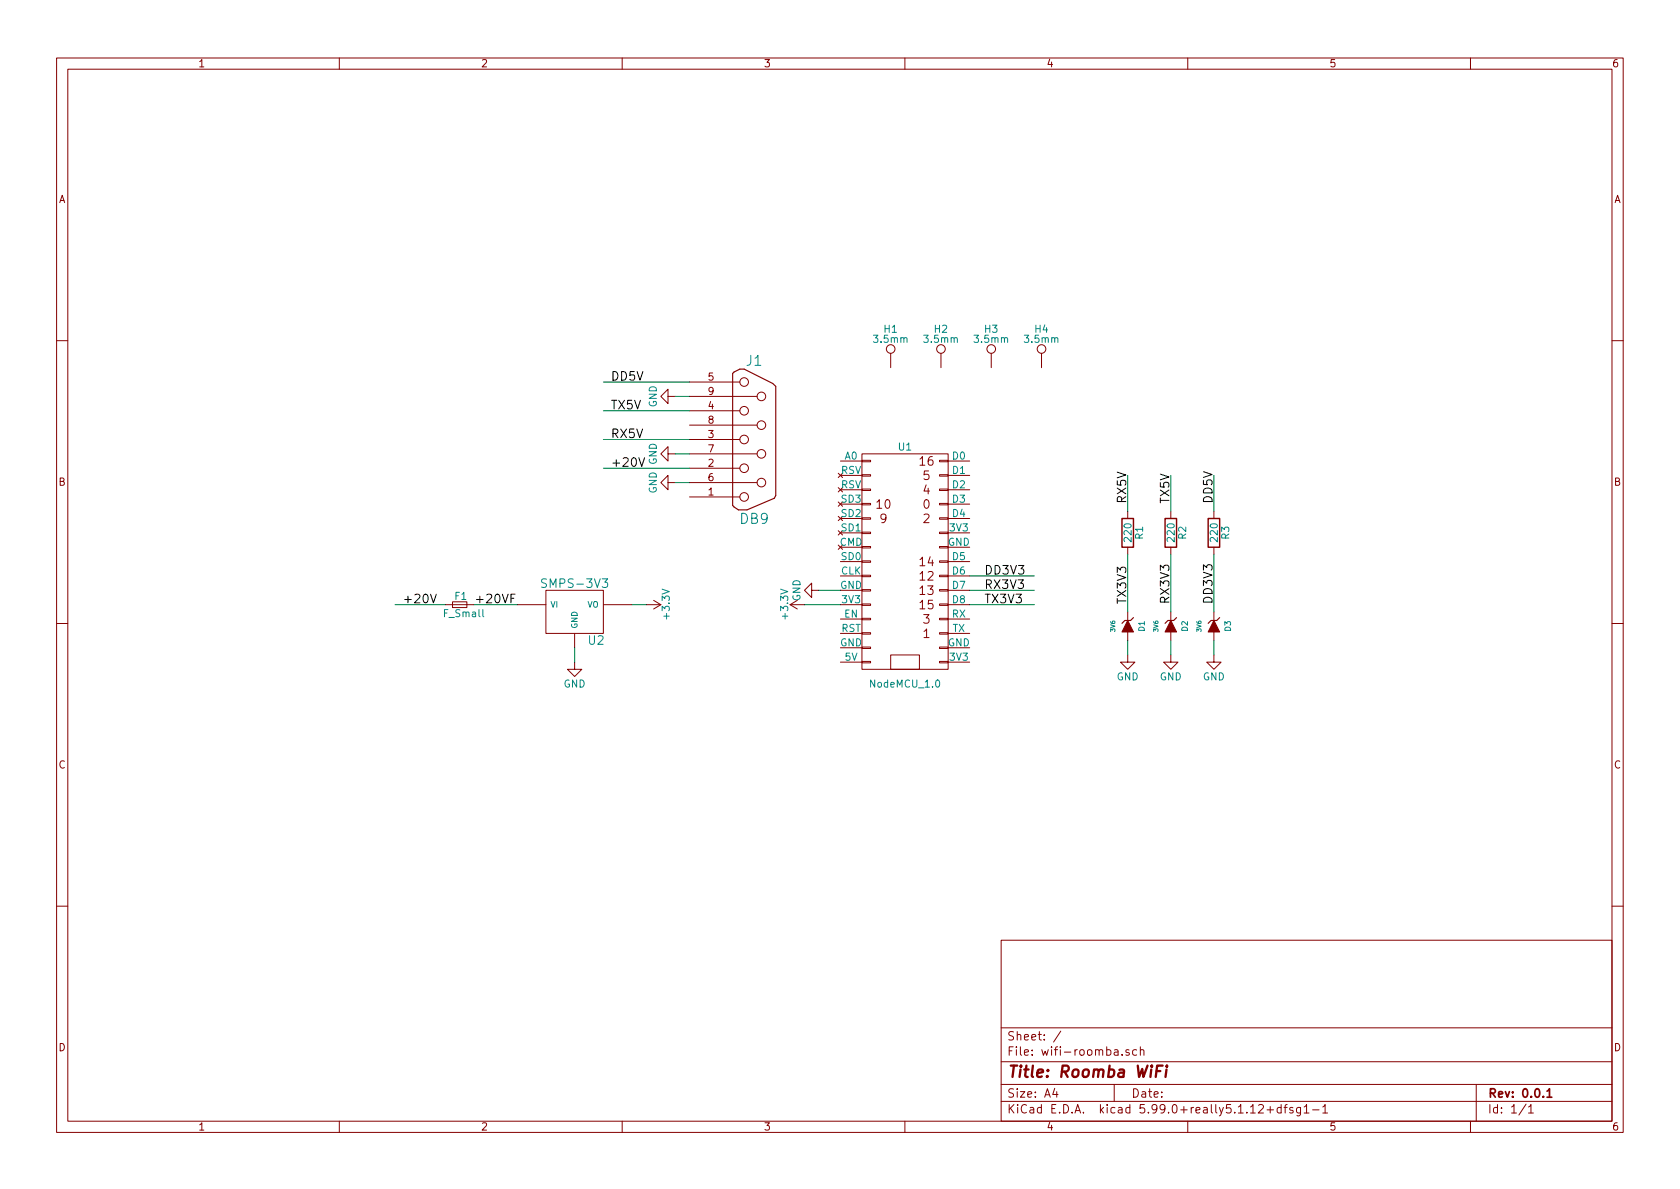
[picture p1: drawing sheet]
EESchema Schematic File Version 2
LIBS:power
LIBS:device
LIBS:transistors
LIBS:conn
LIBS:linear
LIBS:regul
LIBS:74xx
LIBS:cmos4000
LIBS:adc-dac
LIBS:memory
LIBS:xilinx
LIBS:microcontrollers
LIBS:dsp
LIBS:microchip
LIBS:analog_switches
LIBS:motorola
LIBS:texas
LIBS:intel
LIBS:audio
LIBS:interface
LIBS:digital-audio
LIBS:philips
LIBS:display
LIBS:cypress
LIBS:siliconi
LIBS:opto
LIBS:atmel
LIBS:contrib
LIBS:valves
LIBS:nodemcu
LIBS:wifi-roomba-cache
EELAYER 25 0
EELAYER END
$Descr A4 11693 8268
encoding utf-8
Sheet 1 1
Title "Roomba WiFi"
Date ""
Rev "0.0.1"
Comp ""
Comment1 ""
Comment2 ""
Comment3 ""
Comment4 ""
$EndDescr
$Comp
L NodeMCU_1.0 U1
U 1 1
P 6300 3900
F 0 "U1" H 6300 4700 50  0000 C CNN
F 1 "NodeMCU_1.0" H 6300 3050 50  0000 C CNN
F 2 "nodemcu:NodeMCU_1.0" H 6550 3900 50  0001 C CNN
F 3 "" H 6550 3900 50  0000 C CNN
	1    6300 3900
	1    0    0    -1  
$EndComp
$Comp
L 7805 U2
U 1 1
P 4000 4250
F 0 "U2" H 4150 4054 60  0000 C CNN
F 1 "SMPS-3V3" H 4000 4450 60  0000 C CNN
F 2 "smps-3v3:PINHEAD1-3" H 4000 4250 60  0001 C CNN
F 3 "" H 4000 4250 60  0000 C CNN
	1    4000 4250
	1    0    0    -1  
$EndComp
$Comp
L ZENERsmall D1
U 1 1
P 7850 4350
F 0 "D1" H 7850 4450 40  0000 C CNN
F 1 "3V6" H 7850 4250 30  0000 C CNN
F 2 "SMD_Packages:SMD-1206_Pol" H 7850 4350 60  0001 C CNN
F 3 "" H 7850 4350 60  0000 C CNN
	1    7850 4350
	0    1    1    0   
$EndComp
$Comp
L ZENERsmall D2
U 1 1
P 8150 4350
F 0 "D2" H 8150 4450 40  0000 C CNN
F 1 "3V6" H 8150 4250 30  0000 C CNN
F 2 "SMD_Packages:SMD-1206_Pol" H 8150 4350 60  0001 C CNN
F 3 "" H 8150 4350 60  0000 C CNN
	1    8150 4350
	0    1    1    0   
$EndComp
$Comp
L GND #PWR01
U 1 1
P 7850 4550
F 0 "#PWR01" H 7850 4300 50  0001 C CNN
F 1 "GND" H 7850 4400 50  0000 C CNN
F 2 "" H 7850 4550 60  0000 C CNN
F 3 "" H 7850 4550 60  0000 C CNN
	1    7850 4550
	1    0    0    -1  
$EndComp
$Comp
L GND #PWR02
U 1 1
P 8150 4550
F 0 "#PWR02" H 8150 4300 50  0001 C CNN
F 1 "GND" H 8150 4400 50  0000 C CNN
F 2 "" H 8150 4550 60  0000 C CNN
F 3 "" H 8150 4550 60  0000 C CNN
	1    8150 4550
	1    0    0    -1  
$EndComp
Wire Wire Line
	7850 4450 7850 4550
Wire Wire Line
	8150 4450 8150 4550
Wire Wire Line
	7850 4250 7850 3850
$Comp
L R R1
U 1 1
P 7850 3700
F 0 "R1" V 7930 3700 50  0000 C CNN
F 1 "220" V 7850 3700 50  0000 C CNN
F 2 "Resistors_SMD:R_1206" V 7780 3700 30  0001 C CNN
F 3 "" H 7850 3700 30  0000 C CNN
	1    7850 3700
	1    0    0    -1  
$EndComp
Wire Wire Line
	7850 3300 7850 3550
Text Label 7850 4200 1    60   ~ 0
TX3V3
Text Label 7850 3500 1    60   ~ 0
RX5V
Wire Wire Line
	6750 4200 7200 4200
Text Label 6850 4200 0    60   ~ 0
TX3V3
Wire Wire Line
	6750 4100 7200 4100
Text Label 6850 4100 0    60   ~ 0
RX3V3
Wire Wire Line
	8150 4250 8150 3850
Wire Wire Line
	8150 3550 8150 3300
$Comp
L R R2
U 1 1
P 8150 3700
F 0 "R2" V 8230 3700 50  0000 C CNN
F 1 "220" V 8150 3700 50  0000 C CNN
F 2 "Resistors_SMD:R_1206" V 8080 3700 30  0001 C CNN
F 3 "" H 8150 3700 30  0000 C CNN
	1    8150 3700
	1    0    0    -1  
$EndComp
Text Label 8150 3500 1    60   ~ 0
TX5V
Text Label 8150 4200 1    60   ~ 0
RX3V3
Wire Wire Line
	5850 4100 5700 4100
$Comp
L GND #PWR03
U 1 1
P 5700 4100
F 0 "#PWR03" H 5700 3850 50  0001 C CNN
F 1 "GND" H 5700 3950 50  0000 C CNN
F 2 "" H 5700 4100 60  0000 C CNN
F 3 "" H 5700 4100 60  0000 C CNN
	1    5700 4100
	0    1    1    0   
$EndComp
$Comp
L +3.3V #PWR04
U 1 1
P 4500 4200
F 0 "#PWR04" H 4500 4050 50  0001 C CNN
F 1 "+3.3V" H 4500 4340 50  0000 C CNN
F 2 "" H 4500 4200 60  0000 C CNN
F 3 "" H 4500 4200 60  0000 C CNN
	1    4500 4200
	0    1    1    0   
$EndComp
Wire Wire Line
	4400 4200 4500 4200
Wire Wire Line
	4000 4500 4000 4600
$Comp
L GND #PWR05
U 1 1
P 4000 4600
F 0 "#PWR05" H 4000 4350 50  0001 C CNN
F 1 "GND" H 4000 4450 50  0000 C CNN
F 2 "" H 4000 4600 60  0000 C CNN
F 3 "" H 4000 4600 60  0000 C CNN
	1    4000 4600
	1    0    0    -1  
$EndComp
Wire Wire Line
	3600 4200 3300 4200
Text Label 2800 4200 0    60   ~ 0
+20V
Wire Wire Line
	5850 4200 5600 4200
$Comp
L +3.3V #PWR06
U 1 1
P 5600 4200
F 0 "#PWR06" H 5600 4050 50  0001 C CNN
F 1 "+3.3V" H 5600 4340 50  0000 C CNN
F 2 "" H 5600 4200 60  0000 C CNN
F 3 "" H 5600 4200 60  0000 C CNN
	1    5600 4200
	0    -1   -1   0   
$EndComp
$Comp
L DB9 J1
U 1 1
P 5250 3050
F 0 "J1" H 5250 3600 70  0000 C CNN
F 1 "DB9" H 5250 2500 70  0000 C CNN
F 2 "Connect:DB9FC" H 5250 3050 60  0001 C CNN
F 3 "" H 5250 3050 60  0000 C CNN
	1    5250 3050
	1    0    0    -1  
$EndComp
Wire Wire Line
	4800 3250 4200 3250
Text Label 4250 3250 0    60   ~ 0
+20V
Wire Wire Line
	4800 3050 4200 3050
Text Label 4250 3050 0    60   ~ 0
RX5V
Wire Wire Line
	4800 2850 4200 2850
Text Label 4250 2850 0    60   ~ 0
TX5V
Wire Wire Line
	4800 2650 4200 2650
Text Label 4250 2650 0    60   ~ 0
DD5V
Wire Wire Line
	4800 3350 4700 3350
Wire Wire Line
	4800 3150 4700 3150
Wire Wire Line
	4800 2750 4700 2750
$Comp
L GND #PWR07
U 1 1
P 4700 3350
F 0 "#PWR07" H 4700 3100 50  0001 C CNN
F 1 "GND" H 4700 3200 50  0000 C CNN
F 2 "" H 4700 3350 60  0000 C CNN
F 3 "" H 4700 3350 60  0000 C CNN
	1    4700 3350
	0    1    1    0   
$EndComp
$Comp
L GND #PWR08
U 1 1
P 4700 3150
F 0 "#PWR08" H 4700 2900 50  0001 C CNN
F 1 "GND" H 4700 3000 50  0000 C CNN
F 2 "" H 4700 3150 60  0000 C CNN
F 3 "" H 4700 3150 60  0000 C CNN
	1    4700 3150
	0    1    1    0   
$EndComp
$Comp
L GND #PWR09
U 1 1
P 4700 2750
F 0 "#PWR09" H 4700 2500 50  0001 C CNN
F 1 "GND" H 4700 2600 50  0000 C CNN
F 2 "" H 4700 2750 60  0000 C CNN
F 3 "" H 4700 2750 60  0000 C CNN
	1    4700 2750
	0    1    1    0   
$EndComp
$Comp
L ZENERsmall D3
U 1 1
P 8450 4350
F 0 "D3" H 8450 4450 40  0000 C CNN
F 1 "3V6" H 8450 4250 30  0000 C CNN
F 2 "SMD_Packages:SMD-1206_Pol" H 8450 4350 60  0001 C CNN
F 3 "" H 8450 4350 60  0000 C CNN
	1    8450 4350
	0    1    1    0   
$EndComp
$Comp
L GND #PWR010
U 1 1
P 8450 4550
F 0 "#PWR010" H 8450 4300 50  0001 C CNN
F 1 "GND" H 8450 4400 50  0000 C CNN
F 2 "" H 8450 4550 60  0000 C CNN
F 3 "" H 8450 4550 60  0000 C CNN
	1    8450 4550
	1    0    0    -1  
$EndComp
Wire Wire Line
	8450 4450 8450 4550
Wire Wire Line
	8450 4250 8450 3850
Wire Wire Line
	8450 3550 8450 3300
$Comp
L R R3
U 1 1
P 8450 3700
F 0 "R3" V 8530 3700 50  0000 C CNN
F 1 "220" V 8450 3700 50  0000 C CNN
F 2 "Resistors_SMD:R_1206" V 8380 3700 30  0001 C CNN
F 3 "" H 8450 3700 30  0000 C CNN
	1    8450 3700
	1    0    0    -1  
$EndComp
Text Label 8450 3500 1    60   ~ 0
DD5V
Text Label 8450 4200 1    60   ~ 0
DD3V3
Wire Wire Line
	6750 4000 7200 4000
Text Label 6850 4000 0    60   ~ 0
DD3V3
$Comp
L F_Small F1
U 1 1
P 3200 4200
F 0 "F1" H 3160 4260 50  0000 L CNN
F 1 "F_Small" H 3080 4140 50  0000 L CNN
F 2 "Fuse_Holders_and_Fuses:Fuseholder5x20_horiz_SemiClosed_Casing10x25mm" H 3200 4200 60  0001 C CNN
F 3 "" H 3200 4200 60  0000 C CNN
	1    3200 4200
	1    0    0    -1  
$EndComp
Wire Wire Line
	3100 4200 2750 4200
Text Label 3300 4200 0    60   ~ 0
+20VF
$Comp
L TEST_1P H1
U 1 1
P 6200 2550
F 0 "H1" H 6200 2820 50  0000 C CNN
F 1 "3.5mm" H 6200 2750 50  0000 C CNN
F 2 "Mounting_Holes:MountingHole_3.5mm_Pad" H 6400 2550 50  0001 C CNN
F 3 "" H 6400 2550 50  0000 C CNN
	1    6200 2550
	1    0    0    -1  
$EndComp
$Comp
L TEST_1P H2
U 1 1
P 6550 2550
F 0 "H2" H 6550 2820 50  0000 C CNN
F 1 "3.5mm" H 6550 2750 50  0000 C CNN
F 2 "Mounting_Holes:MountingHole_3.5mm_Pad" H 6750 2550 50  0001 C CNN
F 3 "" H 6750 2550 50  0000 C CNN
	1    6550 2550
	1    0    0    -1  
$EndComp
$Comp
L TEST_1P H3
U 1 1
P 6900 2550
F 0 "H3" H 6900 2820 50  0000 C CNN
F 1 "3.5mm" H 6900 2750 50  0000 C CNN
F 2 "Mounting_Holes:MountingHole_3.5mm_Pad" H 7100 2550 50  0001 C CNN
F 3 "" H 7100 2550 50  0000 C CNN
	1    6900 2550
	1    0    0    -1  
$EndComp
$Comp
L TEST_1P H4
U 1 1
P 7250 2550
F 0 "H4" H 7250 2820 50  0000 C CNN
F 1 "3.5mm" H 7250 2750 50  0000 C CNN
F 2 "Mounting_Holes:MountingHole_3.5mm_Pad" H 7450 2550 50  0001 C CNN
F 3 "" H 7450 2550 50  0000 C CNN
	1    7250 2550
	1    0    0    -1  
$EndComp
$EndSCHEMATC
